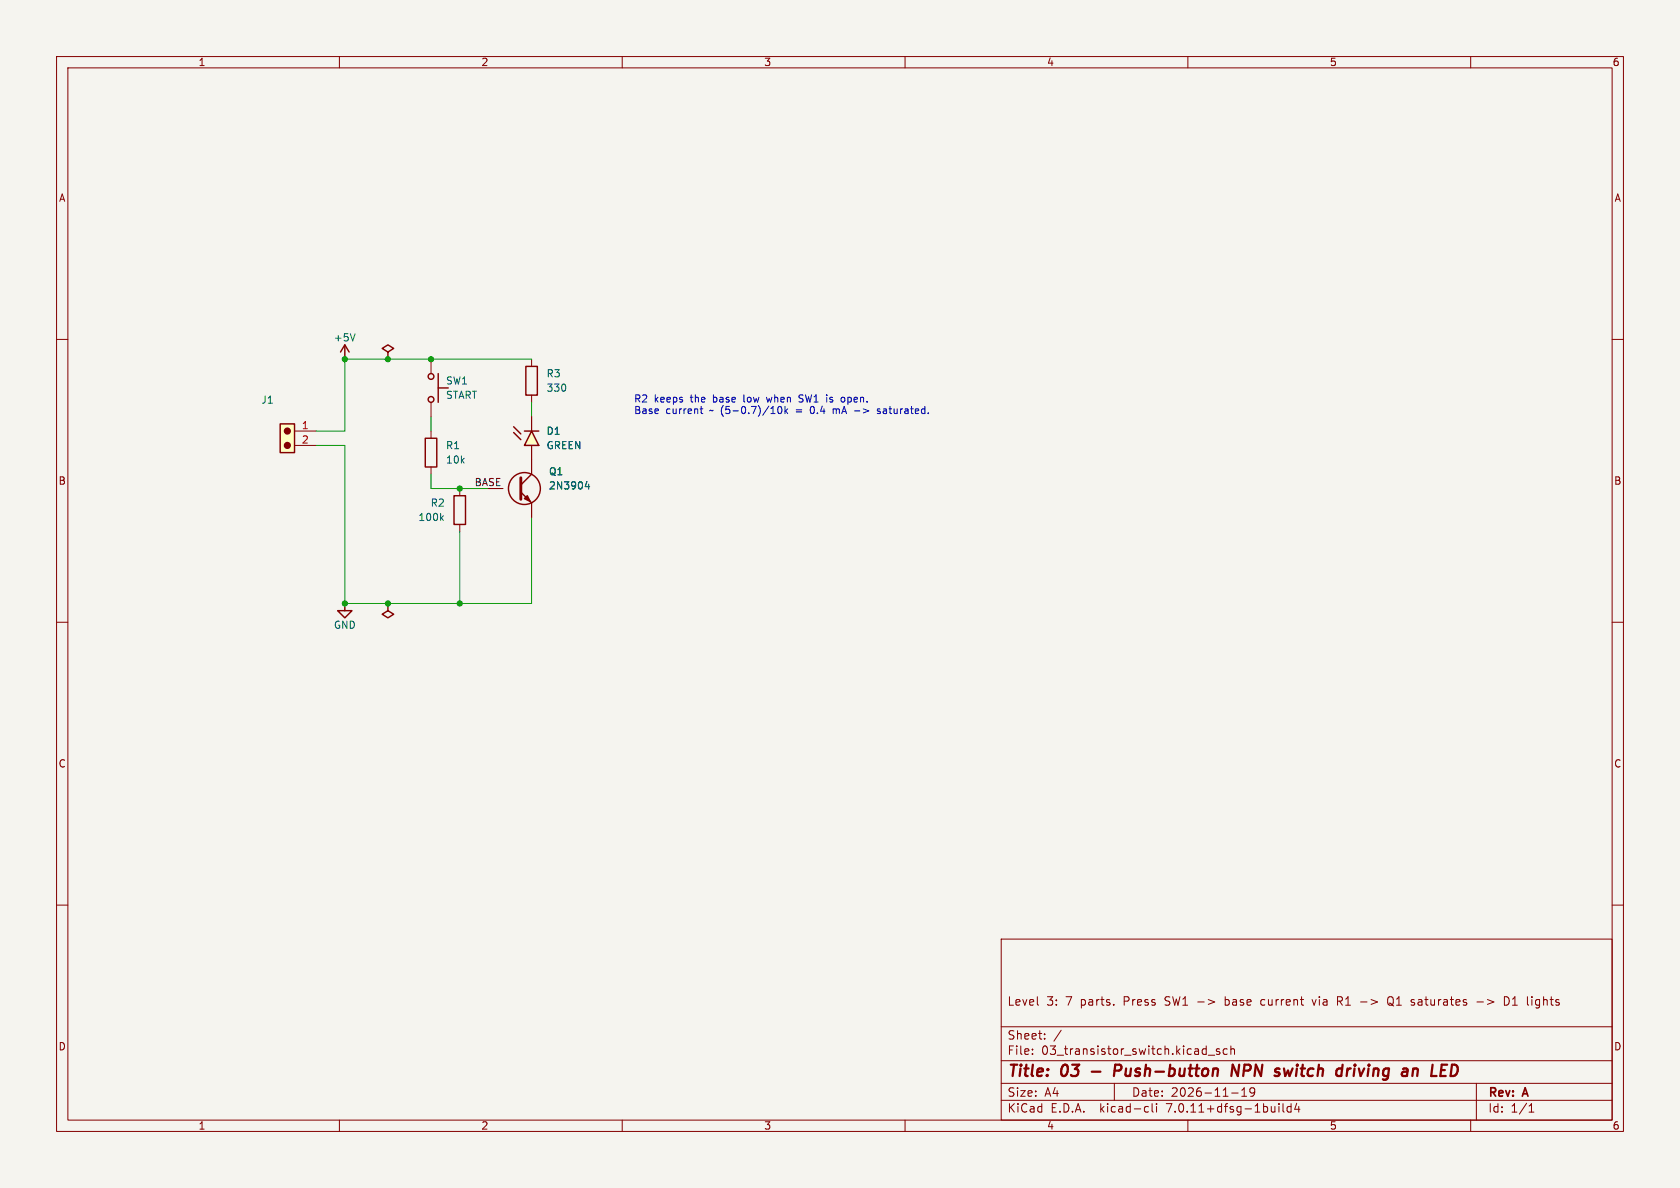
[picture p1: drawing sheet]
<svg xmlns="http://www.w3.org/2000/svg" width="297mm" height="210mm" viewBox="0 0 297 210" stroke-linecap="round" stroke-linejoin="round" font-family="sans-serif">
<path d="M0 0h297v210h-297z" fill="#f5f4ef" stroke="#f5f4ef" stroke-width=".18"/>
<g fill="none" stroke="#840000" stroke-width=".18">
<path d="M10 10h277v190h-277zM12 12h273v186h-273zM60 10v2M110 10v2M160 10v2M210 10v2M260 10v2M10 60h2M285 60h2M10 110h2M285 110h2M10 160h2"/>
<path d="M285 160h2M177 166h108v32h-108zM183.5 177.6l.1 .1M216.6 176.2v1.5M216.6 177.6l.1 .1M216.7 176.7l-.1 .1M223.2 176.7l-.3 .3v.4l.3 .3M232 176.7l.3 1 .4-1M236.5 177h.5M236.8 177l.5 .7M237 176.2h-.5v1.5M240.5 177.1h1.2"/>
<path d="M245.6 177.3l.5 .3M246.1 177.6l.1 .2M246.2 176.4a.5 .5 0 0 0-.5-.2 .5 .5 0 0 0-.4 .5v.5a.5 .5 0 0 0 .3 .5 .5 .5 0 0 0 .5-.1M246.2 177.5l-.1 .1M249.9 177.2l.2 .2-.2 .3M249.9 176.7l.1 .1M261.1 177.1h1.1M266 176.2a.76 .76 0 0 1 .8 .7 .76 .76 0 0 1-.8 .8zM270.8 176.2v.1M271.5 176.8v.8M60 198v2M110 198v2"/>
<path d="M160 198v2M177 194.5h108M177 191.5h108M177 187.5h108M177 181.5h108M182.5 186.3v.1M182.5 185.5v.1M184.7 183.6v.1M184.7 182.8v.1M187.6 182.1l-1.3 2M197 191.5v3M202.6 195.6l.4 .1"/>
<path d="M203 196.5l-.4 .1M203.7 195.1v1.3l.2 .2M204.5 195.1v.1M204.5 195.6v1M210 198v2M213.6 186.5h1.1M215.6 185.5l-.4-.1-.2 .2 .1 .2 .5 .2v.3h-.6M217 185.5l-.5-.1-.3 .3v.4l.2 .2h.6M217.6 185.5l.2-.1 .4 .1v.9M217.6 184.9v1.5M217.7 193.2h1.2M219.5 193.8h.9"/>
<path d="M219.5 192.7l.5-.4v1.5M221.8 192.9l-.3 .3h-.3l-.2-.3 .1-.5 .4-.1 .2 .1a.99 .99 0 0 1-.3 1.4h-.3M226.1 195.1v.1M226.1 195.6v1M226.8 195.1v1.3l.2 .2M228.2 195.7l-.4-.1-.3 .3v.4l.2 .2h.5M228.2 195.1v1.5M229.2 195l-.3 1.1h.9M229.6 195.6v1M260 198v2M261 191.5v6.5M270.3 196.6h.9"/>
<path d="M270.3 195.5l.4-.4v1.5"/>
</g>
<g fill="none" stroke="#840000" stroke-width=".4">
<path d="M193 189.4h1.5M197.9 188.2h-.7l-.3 2M198 189.2l-1 .1M219.1 188.2l-.3 2-.9-2-.2 2M227.2 190.2l.5-.9 .3 .9M238.8 188.9l-.5 .2M239.5 188.9l-.2 1.3M239.6 188.2l-.1 .2M239.6 188.2l-.2 .1 .1 .1M239.6 188.2v.1l-.1 .1M253.3 188.2l-.3 2M255.8 188.2h-.9l-.3 2"/>
<path d="M256.4 190.2l.3-2h.5a1.08 1.08 0 0 1 .5 1.1 1.08 1.08 0 0 1-.8 .9"/>
</g>
<path d="M94 76.2l1.2 2.5h-2.5z" fill="#ffffc2"/>
<g fill="none" stroke="#840000" stroke-width=".25">
<path d="M49.5 74.9h2.6v5.1h-2.6zM60.2 62.2l.8-1.2 .7 1.2M61 61v2.5M68.6 62.2l1-.6-1-.6-1 .6 1 .6v1.3M75.2 77.5h2v5.1h-2zM77.5 66v5.1M77.5 68.6h1.7M90.8 76.5l1.3 1.2M90.8 75.4l1.3 1.3M92.7 76.2h2.5M93 64.8h2v5.1h-2zM94 76.2l1.2 2.5h-2.5z"/>
<path d="M80.3 87.6h2v5.1h-2zM92.1 87l1.9 1.9M94 83.8l-1.9 1.9M61 106.7v1.3h1.2l-1.2 1.2-1.3-1.2h1.3M68.6 106.7v1.3l1 .6-1 .6-1-.6 1-.6"/>
<circle cx="76.2" cy="66.5" r=".51"/>
<circle cx="76.2" cy="70.6" r=".51"/>
<circle cx="92.7" cy="86.4" r="2.82"/>
</g>
<g fill="none" stroke="#840000" stroke-width=".18">
<path d="M52.1 76.2h3.8M52.1 78.7h3.8M76.2 63.5v2.5M76.2 71.1v2.6M76.2 76.2v1.3M94 63.5v1.3M94 69.9v1.2M94 73.7v2.5M94 78.7v5.1M76.2 82.6v1.2M81.3 86.4v1.2M81.3 92.7v1.3"/>
<path d="M94 88.9v2.5"/>
</g>
<path d="M49.5 74.9h2.6v5.1h-2.6z" fill="#ffffc2" stroke="#ffffc2" stroke-width=".18"/>
<g fill="#840000" stroke="#840000" stroke-width=".25">
<path d="M92.7 88.1l.5-.5 .5 1z"/>
<circle cx="50.8" cy="78.7" r=".51"/>
<circle cx="50.8" cy="76.2" r=".51"/>
</g>
<path d="M92.1 84.5v3.8" fill="none" stroke="#840000" stroke-width=".51"/>
<path d="M62.8 59l-.4 1.3M78 91.5l.4 .5M78.4 91.2l-.5 .5M103.8 85.1l-.3 .9h.7M104.1 85.6v.8" fill="none" stroke="#006464" stroke-width=".18"/>
<g fill="none" stroke="#0000c2" stroke-width=".18">
<path d="M123.8 72.3h.5M124 71.8v1.1l.3 .2M135.5 70.2l.2 .9M136.3 73.1h.7M137.6 72.1l-.1 .5 .1 .4 .2 .1 .4-.2v-.8M138.8 71.8v1.3M138.9 72.6l.4 .5M139.3 72.3l-.5 .5M141.2 71l.5 .1M141.8 69.8h-.3l-.3 .2 .2 .3 .3 .2M143.3 72.1l-.1 .5 .2 .5M147.3 72.3v.8"/>
<path d="M147.7 72.3l-.4 .1M148.9 70.2l.3 .1 .2 .2-.1 .5-.4 .1M151 72.6h1M155.6 72.3h-.3l-.2 .2 .1 .1 .4 .2v.3h-.5"/>
</g>
<path d="M55.9 78.7h5.1v28h33v-15.3M76.2 73.7v2.5M94 63.5h-33v12.7h-5.1M94 71.1v2.6M76.2 83.8v2.6h7.6M81.3 94v12.7" fill="none" stroke="#009600" stroke-width=".18"/>
<g fill="#009600" stroke="#009600" stroke-width=".18">
<circle cx="61" cy="63.5" r=".46"/>
<circle cx="61" cy="106.7" r=".46"/>
<circle cx="68.6" cy="106.7" r=".46"/>
<circle cx="68.6" cy="63.5" r=".46"/>
<circle cx="81.3" cy="106.7" r=".46"/>
<circle cx="81.3" cy="86.4" r=".46"/>
<circle cx="76.2" cy="63.5" r=".46"/>
</g>
<g font-size="2.8" fill="#840000">
<text x="178" y="190.9">Title:</text>
<text x="187.7" y="190.9">03</text>
<text x="198.6" y="190.9">Push-button</text>
<text x="220.2" y="190.9">NPN</text>
<text x="228.7" y="190.9">switch</text>
<text x="240.3" y="190.9">driving</text>
<text x="252.7" y="190.9">an</text>
</g>
<g font-size="2.1" fill="#840000">
<text x="178" y="178">Level</text>
<text x="185" y="178">3:</text>
<text x="188.5" y="178">7</text>
<text x="191.2" y="178">parts.</text>
<text x="198.9" y="178">Press</text>
<text x="206.4" y="178">SW1 -&gt;</text>
<text x="217.2" y="178">base</text>
<text x="223.8" y="178">current</text>
<text x="233.1" y="178">via</text>
<text x="237.6" y="178">R1</text>
<text x="241.8" y="178">-&gt;</text>
<text x="246.8" y="178">Q1</text>
<text x="251.1" y="178">saturates</text>
<text x="262.8" y="178">-&gt;</text>
<text x="267.9" y="178">D1</text>
<text x="272.1" y="178">lights</text>
<text x="178" y="184">Sheet:</text>
<text x="178" y="186.7">File:</text>
<text x="184.1" y="186.7">03_transistor_switch.kicad_sch</text>
<text x="178" y="196.9">KiCad</text>
<text x="178" y="194.1">Size:</text>
<text x="184.7" y="194.1">A4</text>
<text x="185.7" y="196.9">E.D.A.</text>
<text x="194.6" y="196.9">kicad-cli</text>
<text x="200" y="194.1">Date:</text>
<text x="206.5" y="196.9">7.0.11+dfsg-1build4</text>
<text x="207" y="194.1">2026-11-19</text>
<text x="263" y="194.3">Rev:</text>
<text x="263" y="196.9">Id:</text>
<text x="267.1" y="196.9">1/1</text>
<text x="269.4" y="194.3">A</text>
</g>
<g font-size="1.8" fill="#840000">
<text x="35" y="11.9">1</text>
<text x="85" y="11.9">2</text>
<text x="135" y="11.9">3</text>
<text x="185" y="11.9">4</text>
<text x="235" y="11.9">5</text>
<text x="285" y="11.9">6</text>
<text x="10.3" y="35.9">A</text>
<text x="285.3" y="35.9">A</text>
<text x="10.3" y="85.9">B</text>
<text x="83.8" y="86">BASE</text>
<text x="285.3" y="85.9">B</text>
<text x="10.3" y="135.9">C</text>
<text x="285.3" y="135.9">C</text>
<text x="10.3" y="185.9">D</text>
<text x="285.3" y="185.9">D</text>
<text x="35" y="199.9">1</text>
<text x="85" y="199.9">2</text>
<text x="135" y="199.9">3</text>
<text x="185" y="199.9">4</text>
<text x="235" y="199.9">5</text>
<text x="285" y="199.9">6</text>
</g>
<g font-size="1.8" fill="#006464">
<text x="58.9" y="60.6">+5V</text>
<text x="46.1" y="71.6">J1</text>
<text x="78.7" y="70.7">START</text>
<text x="78.7" y="68.2">SW1</text>
<text x="96.5" y="66.9">R3</text>
<text x="96.5" y="69.4">330</text>
<text x="96.5" y="77.1">D1</text>
<text x="78.7" y="79.6">R1</text>
<text x="78.7" y="82.1">10k</text>
<text x="96.5" y="79.6">GREEN</text>
<text x="76" y="89.8">R2</text>
<text x="96.9" y="84.2">Q1</text>
<text x="96.9" y="86.7">2N3904</text>
<text x="73.9" y="92.3">100k</text>
<text x="58.9" y="111.4">GND</text>
</g>
<g font-size="1.8" fill="#0000c2">
<text x="112" y="71.5">R2</text>
<text x="115.7" y="71.5">keeps</text>
<text x="122.2" y="71.5">the</text>
<text x="126.3" y="71.5">base</text>
<text x="131.9" y="71.5">low</text>
<text x="136.2" y="71.5">when</text>
<text x="142.1" y="71.5">SW1 is</text>
<text x="150" y="71.5">open.</text>
<text x="112" y="73.5">Base</text>
<text x="117.7" y="73.5">current</text>
<text x="125.7" y="73.5">~ (5-0.7)/10k</text>
<text x="141.2" y="73.5">=</text>
<text x="143.9" y="73.5">0.4</text>
<text x="148.1" y="73.5">mA</text>
<text x="152.1" y="73.5">-&gt;</text>
<text x="156.4" y="73.5">saturated.</text>
</g>
<g font-size="1.8" fill="#a90000">
<text x="53.3" y="75.9">1</text>
<text x="53.3" y="78.5">2</text>
</g>
</svg>
